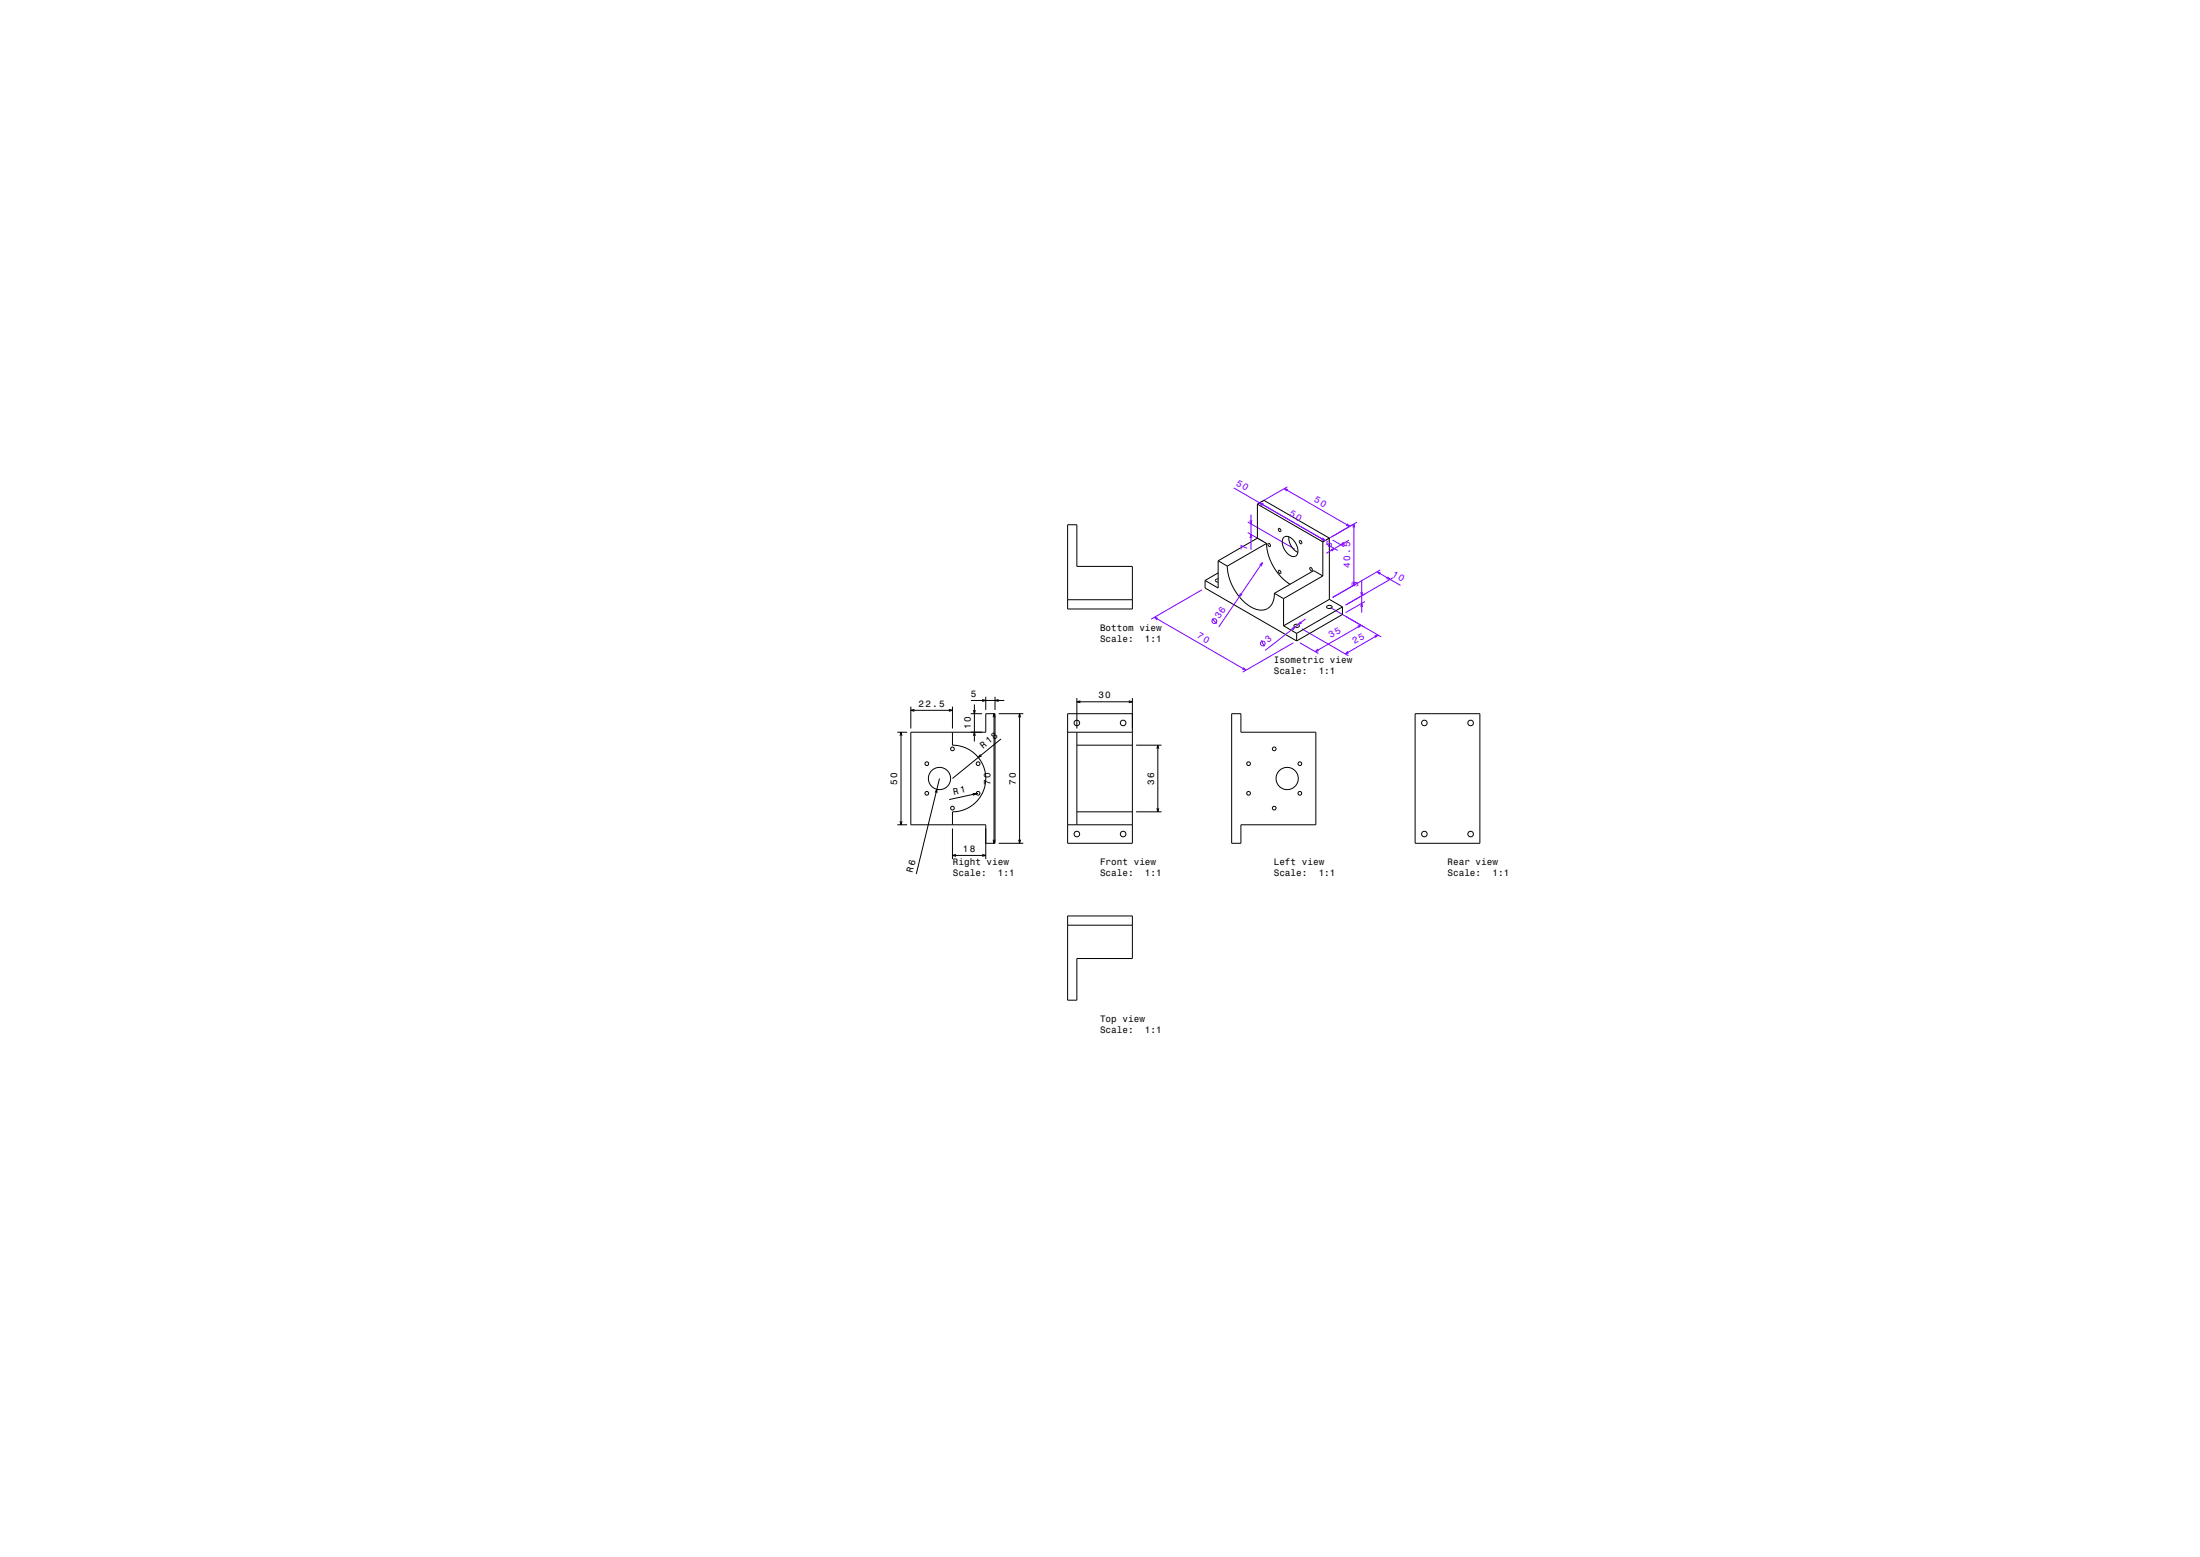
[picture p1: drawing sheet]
<svg xmlns="http://www.w3.org/2000/svg" width="1189mm" height="841mm" viewBox="0 0 1189 841" stroke-linecap="round" stroke-linejoin="round" font-family="sans-serif">
<g fill="none" stroke="#000" stroke-width=".54">
<path d="M680 272l3-2 35 21M680 272l35 21M680 272v19M577 283h5v23h30v23h-35zM680 291l-22 12M680 291l5 3M685 294v6l3 6 4 6 5 4M685 294l-22 12M685 294a.8 .8 0 0 1 1 0 .8 .8 0 0 1 0 1zM691 286a.8 .8 0 0 1 1-1 .8 .8 0 0 1 0 1 .8 .8 0 0 1-1 1zM694 290h1h2l3 3 1 4v2l-1 1h-3l-2-3-2-4zM697 290l1 5 1 2 2 1"/>
<path d="M715 293v18M718 291v33M718 291l-3 2M651 314v4l50 28M658 313a1 1 0 0 0-1 1 1 1 0 0 0 1 0M658 303v15l-7-4M658 303l5 3M658 309l-7 5M663 306l1 6 3 6 4 6 5 4 5 2 4-1 3-3 1-6M708 307a.8 .8 0 0 1 1 0 .8 .8 0 0 1-1 1zM715 311l-21 12M715 311l-5-3-21 12"/>
<path d="M577 324h35M689 320l5 3M694 323v15M694 338l7 4M699 338a1.3 1.3 0 0 1 2-1 1.3 1.3 0 0 1 1 2 1.4 1.4 0 0 1-2 0 1.4 1.4 0 0 1-1-1zM717 327a1.3 1.3 0 0 1 2 0 1.3 1.3 0 0 1 0 1 1.4 1.4 0 0 1-1 1 1.4 1.4 0 0 1-1-2zM718 324l8 4M718 324l-24 14M726 328v4l-25 14M726 328l-25 14M701 342v4M525 378h18"/>
<path d="M531 378h2l-2 1M533 376v8M538 376v8M540 378h-2l2 1M582 377v17M582 379h30M584 379h-2l2 1M610 379h2l-2 1M612 377v78h-35v-69h35M485 396h5M486 397l1-1v1M487 396v50"/>
<path d="M492 382v12M492 384h23M494 383l-2 1h2M513 383l2 1h-2M515 396v7l7 1 6 4 4 6 1 7-2 7-4 5-5 4-7 2v7M515 382v12M525 386h6M526 397l1-1v1M526 384l1 2v-2M527 381v20M537 387v-1l1 1M537 386v69"/>
<path d="M540 386h13M541 399l-26 22M551 387v-1l1 1M551 386v69M577 396h35M582 396v50M666 386h5v10h40v50h-40v9h-5zM765 386h35v69h-35zM530 408l-1 1 2-1M582 403h30M614 403h14M625 404l1-1v1"/>
<path d="M626 403v36M505 428l1-2v2M508 421l-13 51M526 429h2l-2 1M529 429l-16 3M582 439h30M614 439h14M625 437l1 2v-2M485 446h5M486 444l1 2v-2M515 448v16M533 455h5v-69h-5v10h-41v50h41v18"/>
<path d="M537 454v1l1-1M540 455h13M551 454v1l1-1M577 446h35M515 462h18M517 462h-2l2 1M531 462h2l-2 1M577 495h35v23h-30v22h-5zM577 500h35"/>
<circle cx="703" cy="293" r=".9"/>
<circle cx="692" cy="309" r=".9"/>
<circle cx="582" cy="391" r="1.5"/>
<circle cx="607" cy="391" r="1.5"/>
<circle cx="770" cy="391" r="1.5"/>
<circle cx="795" cy="391" r="1.5"/>
<circle cx="501" cy="413" r="1"/>
<circle cx="515" cy="404" r="1"/>
<circle cx="529" cy="413" r="1"/>
<circle cx="675" cy="413" r="1"/>
<circle cx="689" cy="405" r="1"/>
<circle cx="703" cy="413" r="1"/>
<circle cx="501" cy="429" r="1"/>
<circle cx="508" cy="421" r="6"/>
<circle cx="515" cy="437" r="1"/>
<circle cx="529" cy="429" r="1"/>
<circle cx="675" cy="429" r="1"/>
<circle cx="689" cy="437" r="1"/>
<circle cx="696" cy="421" r="6"/>
<circle cx="703" cy="429" r="1"/>
<circle cx="582" cy="451" r="1.5"/>
<circle cx="607" cy="451" r="1.5"/>
<circle cx="770" cy="451" r="1.5"/>
<circle cx="795" cy="451" r="1.5"/>
</g>
<g fill="none" stroke="#8000ff" stroke-width=".54">
<path d="M667 264l49 28M676 278v19M683 272h-2l1 1M694 264l35 20M696 263l-15 8M696 264h-2l2 1M674 288l9 5M674 282l26 15M676 281v2l1-2M676 291v-2l1 2M715 291l1 1h-2M717 294l6 3"/>
<path d="M719 297l2-1-1 2M720 292l6 3M726 293l-1 1h2M728 283l1 1h-1M729 292l-12 7M731 285l1-2v2M732 283v33M733 282l-16 10M650 319l-28 15M681 305l1-1v2M682 304l-23 35M731 314l1 2v-2"/>
<path d="M735 320l1 2v-2M736 314v17M744 309l13 7M746 308l-26 15M746 309h-2l2 1M750 312l1 1-2-1M753 312l-26 15M624 333l49 29M626 334l-2-1 1 2M655 334l3 3M670 320v2l1-1M698 340l2-1-1 1"/>
<path d="M703 336l-1 1h2M704 340l25 14M706 334l-22 17M719 328l27 16M734 338h2l-2 1M735 328l1-2v2M736 338l-25 14M738 325l-11 6M682 346l1 3M699 347l-27 16M703 347l10 6M712 351l-1 1 2-1"/>
<path d="M728 352l-1 1h2M743 344l2-1-2 1M745 343l-18 10M672 361l1 1-2-1"/>
<circle cx="656" cy="335" r="1.3"/>
<circle cx="682" cy="348" r="1.3"/>
</g>
<path d="M0 0h1189v841h-1189" fill="none" stroke="#fff" stroke-width=".54"/>
<g font-size="5.1" fill="#8000ff">
<text x="668" y="262" transform="rotate(30 668 262)">50</text>
<text x="710" y="271" transform="rotate(30 710 271)">50</text>
<text x="697" y="278" transform="rotate(30 697 278)">50</text>
<text x="718" y="296" transform="rotate(-30 718 296)">5</text>
<text x="752" y="311" transform="rotate(30 752 311)">10</text>
<text x="659" y="335" transform="rotate(-56 659 335)">36</text>
<text x="647" y="344" transform="rotate(30 647 344)">70</text>
<text x="685" y="348" transform="rotate(-38 685 348)">3</text>
<text x="719" y="345" transform="rotate(-30 719 345)">35</text>
<text x="732" y="348" transform="rotate(-30 732 348)">25</text>
</g>
<g font-size="5.1">
<text x="531" y="404" transform="rotate(-39 531 404)">R 18</text>
<text x="515" y="429" transform="rotate(-12 515 429)">R 1</text>
</g>
<g font-size="5" fill="#8000ff">
<text x="674" y="297" transform="rotate(-90 674 297)">7</text>
<text x="730" y="307" transform="rotate(-90 730 307)">40.5</text>
<text x="734" y="317" transform="rotate(-90 734 317)">5</text>
</g>
<g font-size="5">
<text x="595" y="341">Bottom view</text>
<text x="595" y="347">Scale:</text>
<text x="619" y="347">1:1</text>
<text x="688" y="358">Isometric view</text>
<text x="688" y="364">Scale:</text>
<text x="713" y="364">1:1</text>
<text x="525" y="376">5</text>
<text x="594" y="377">30</text>
<text x="496" y="382">22.5</text>
<text x="525" y="394" transform="rotate(-90 525 394)">10</text>
<text x="485" y="424" transform="rotate(-90 485 424)">50</text>
<text x="535" y="424" transform="rotate(-90 535 424)">70</text>
<text x="549" y="424" transform="rotate(-90 549 424)">70</text>
<text x="624" y="424" transform="rotate(-90 624 424)">36</text>
<text x="520" y="460">18</text>
<text x="515" y="467">Right view</text>
<text x="595" y="467">Front view</text>
<text x="688" y="467">Left view</text>
<text x="782" y="467">Rear view</text>
<text x="493" y="472" transform="rotate(-76 493 472)">R 6</text>
<text x="515" y="473">Scale:</text>
<text x="539" y="473">1:1</text>
<text x="595" y="473">Scale:</text>
<text x="619" y="473">1:1</text>
<text x="688" y="473">Scale:</text>
<text x="713" y="473">1:1</text>
<text x="782" y="473">Scale:</text>
<text x="807" y="473">1:1</text>
<text x="595" y="552">Top view</text>
<text x="595" y="558">Scale:</text>
<text x="619" y="558">1:1</text>
</g>
</svg>
